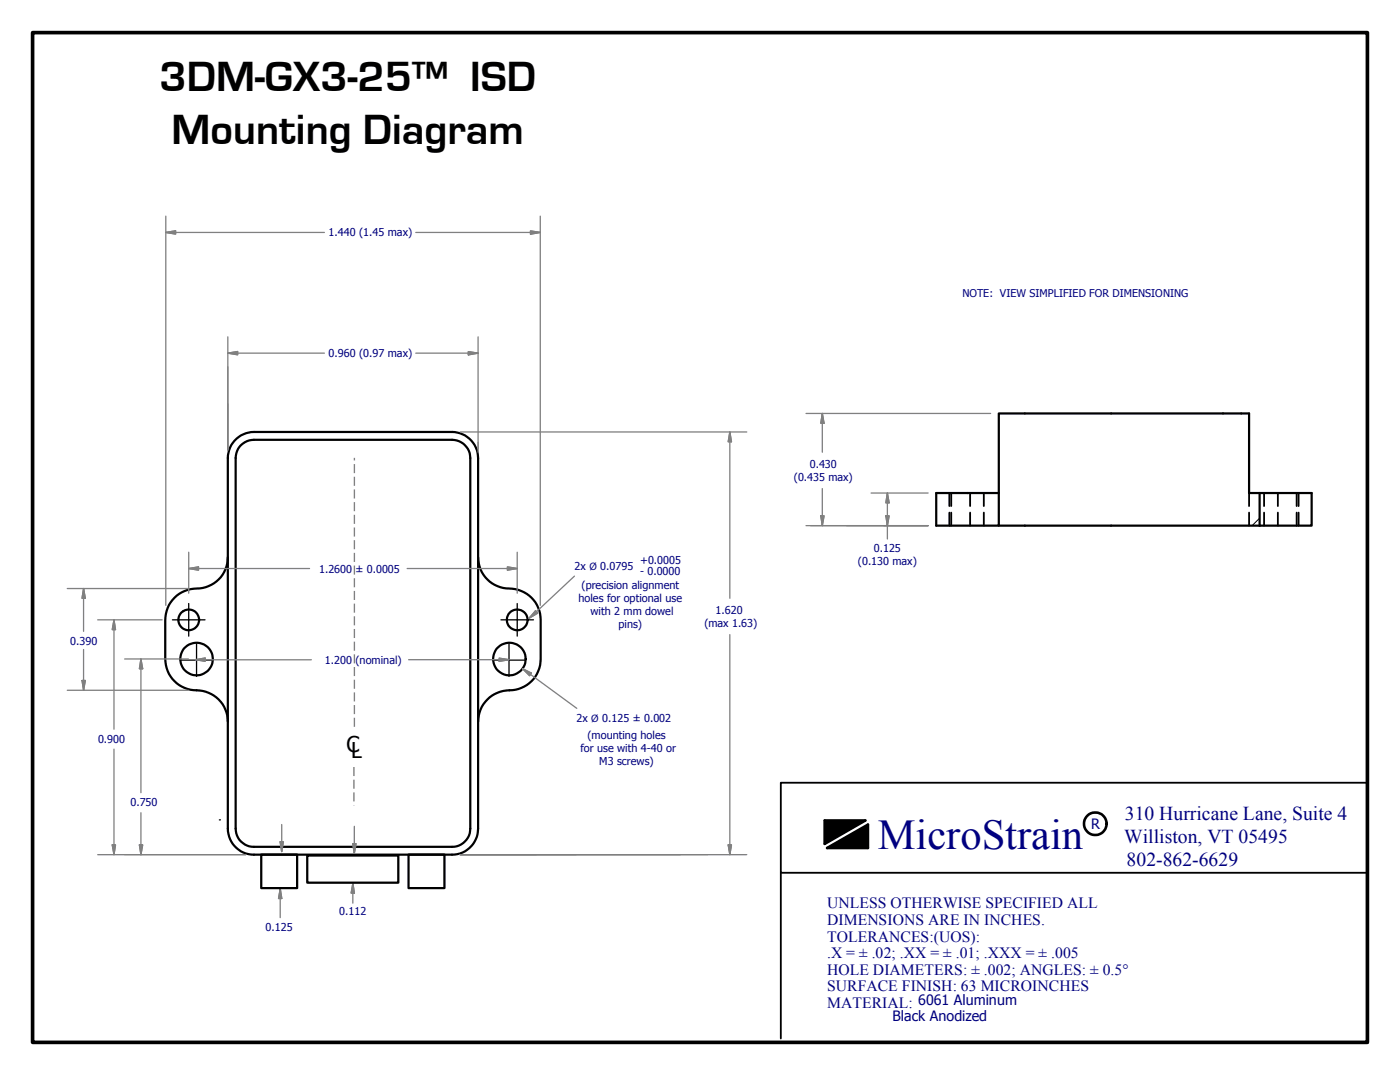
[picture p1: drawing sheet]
<svg xmlns="http://www.w3.org/2000/svg" width="273mm" height="209mm" viewBox="0 0 273 209" stroke-linecap="round" stroke-linejoin="round" font-family="sans-serif">
<!-- layer: Layer 1 -->
<g fill="none" stroke="#000" stroke-width=".43">
<path d="M45.7 85.8a5.2 5.2 0 0 1 3.8-1.7h38.6a5.1 5.1 0 0 1 5.1 5.1v72.1a5.1 5.1 0 0 1-5.1 5.1h-38.6a5.1 5.1 0 0 1-5.1-5.1v-72.1l.4-2.1zM47 86.7l1.1-.8 1.4-.3h38.6a3.6 3.6 0 0 1 3.5 3.6v72.1a3.6 3.6 0 0 1-3.5 3.6h-38.6a3.5 3.5 0 0 1-3.6-3.6v-72.1l.3-1.4zM194.6 96h-12.2v6.3h12.2v-21.8h48.8v15.5h2M245.4 96h10.2v6.3h-10.2M245.4 96v6.3M44.4 108.5a6.2 6.2 0 0 1-6.7 6.1 6.1 6.1 0 0 0-5.5 6.1v7.6a6.2 6.2 0 0 0 6.7 6.1 6.1 6.1 0 0 1 5.5 6.1M93.2 108.5a6.2 6.2 0 0 0 6.7 6.1 6.1 6.1 0 0 1 5.5 6.1v7.6a6.2 6.2 0 0 1-6.7 6.1 6.1 6.1 0 0 0-5.5 6.1M194.6 102.3h50.8"/>
<circle cx="36.8" cy="120.7" r="2.02"/>
<circle cx="38.3" cy="128.3" r="3.2"/>
<circle cx="99.3" cy="128.3" r="3.2"/>
<circle cx="100.8" cy="120.7" r="2.02"/>
</g>
<g fill="none" stroke="#000" stroke-width=".36">
<path d="M185 96v2.5M185 99.8v2.5M185.3 96v2.5M185.3 99.8v2.5M189 96v2.5M189 99.8v2.5M191.7 96v2.5M191.7 99.8v2.5M243.4 96v2.5M243.4 99.8v2.5M246.3 96v2.5M246.3 99.8v2.5"/>
<path d="M249 96v2.5M249 99.8v2.5M252.7 96v2.5M252.7 99.8v2.5M253 96v2.5M253 99.8v2.5"/>
</g>
<path d="M160.7 159.7h7.9l-7.9 4.6zM161.2 165.1l7.9-4.6v4.6z" fill="#000"/>
<path d="M245.4 100.9l-1.4 1.4M160.7 159.7h7.9l-7.9 4.6zM161.2 165.1l7.9-4.6v4.6z" fill="none" stroke="#000" stroke-width=".19"/>
<path d="M6.3 6.3h260.1v196.6h-260.1z" fill="none" stroke="#000" stroke-width=".71"/>
<g fill="none" stroke="#000" stroke-width=".51">
<path d="M160.7 159.7h7.9l-7.9 4.6zM266.4 156v46.9h-182.3M161.2 165.1l7.9-4.6v4.6z"/>
<circle cx="213.4" cy="160.4" r="2.2"/>
</g>
<path d="M44.4 71.4v16.2M44.4 68.8h1.9" fill="none" stroke="#808080" stroke-width=".25"/>
<path d="M44.4 68.8l1.9-.4v.7z" fill="#808080"/>
<path d="M44.4 65.6v22M44.4 68.8l1.9-.4v.7zM46.3 68.8h16.9M91.3 68.8h1.9" fill="none" stroke="#808080" stroke-width=".25"/>
<path d="M91.3 68.5l1.9 .3-1.9 .3z" fill="#808080"/>
<path d="M32.3 45.3h1.9M81 68.8h10.3M91.3 68.5l1.9 .3-1.9 .3zM93.2 65.6v22.5" fill="none" stroke="#808080" stroke-width=".25"/>
<path d="M32.3 45.3l1.9-.4v.7z" fill="#808080"/>
<path d="M32.3 42.1v75.8M32.3 45.3l1.9-.4v.7zM33.6 45.3h29.6M103.4 45.3h1.9" fill="none" stroke="#808080" stroke-width=".25"/>
<path d="M103.4 45l1.9 .3-1.9 .3z" fill="#808080"/>
<path d="M81 45.3h23M103.4 45l1.9 .3-1.9 .3zM105.3 42.1v75.8M89.7 166.4h22.6M142.2 164.5v1.9" fill="none" stroke="#808080" stroke-width=".25"/>
<path d="M42.7 159.6h.3" fill="none" stroke="#000" stroke-width=".25"/>
<path d="M141.9 164.5h.6l-.3 1.9z" fill="#808080"/>
<path d="M142.2 84.1v1.9M141.9 164.5h.6l-.3 1.9z" fill="none" stroke="#808080" stroke-width=".25"/>
<path d="M142.2 84.1l.3 1.9h-.6z" fill="#808080"/>
<path d="M89.7 84.1h55.8M142.2 86v30.5M142.2 84.1l.3 1.9h-.6zM172.9 100.4v1.9M142.2 123.6v40.9M89.7 166.4h55.8" fill="none" stroke="#808080" stroke-width=".25"/>
<path d="M172.6 100.4h.6l-.3 1.9z" fill="#808080"/>
<path d="M172.9 96v1.9M172.6 100.4h.6l-.3 1.9z" fill="none" stroke="#808080" stroke-width=".25"/>
<path d="M172.9 96l.3 1.9h-.6z" fill="#808080"/>
<path d="M169.7 96h11.1M172.9 96l.3 1.9h-.6zM172.9 97.9v2.5M158 102.3h22.8M160.2 100.4v1.9" fill="none" stroke="#808080" stroke-width=".25"/>
<path d="M159.9 100.4h.7l-.4 1.9z" fill="#808080"/>
<path d="M160.2 80.5v1.9M159.9 100.4h.7l-.4 1.9z" fill="none" stroke="#808080" stroke-width=".25"/>
<path d="M160.2 80.5l.4 1.9h-.7z" fill="#808080"/>
<path d="M157.1 80.5h35.9M160.2 80.5l.4 1.9h-.7zM160.2 82.4v5.6M160.2 95.1v5.3M157.1 102.3h23.7M54.9 163.9v1.9" fill="none" stroke="#808080" stroke-width=".25"/>
<path d="M54.6 163.9h.6l-.3 1.9z" fill="#808080"/>
<path d="M104.5 119.1l-1.4 1.3M54.6 163.9h.6l-.3 1.9zM54.9 160.5v4.3" fill="none" stroke="#808080" stroke-width=".25"/>
<path d="M104.4 118.9l.4 .5-1.7 1z" fill="#808080"/>
<path d="M104.4 118.9l.4 .5-1.7 1zM111.9 112.2l-8 7.5M54.6 173v1.9" fill="none" stroke="#808080" stroke-width=".25"/>
<path d="M54.6 173l.3 1.9h-.6z" fill="#808080"/>
<path d="M54.6 174.1v4.6M54.6 173l.3 1.9h-.6zM69 164.3v1.9" fill="none" stroke="#808080" stroke-width=".25"/>
<path d="M68.7 164.3h.7l-.4 1.9z" fill="#808080"/>
<path d="M68.7 164.3h.7l-.4 1.9zM68.8 172v1.9M69 160.9v4.2" fill="none" stroke="#808080" stroke-width=".25"/>
<path d="M68.8 172l.3 1.9h-.7z" fill="#808080"/>
<path d="M172.9 101.1v3.8M27.5 164.5v1.9M68.8 173v2.8M68.8 172l.3 1.9h-.7z" fill="none" stroke="#808080" stroke-width=".25"/>
<path d="M36.8 117.5v6.4M100.8 117.5v6.4M33.6 120.7h6.3M35.1 128.5h6.4M38.3 125.3v6.4M96 128.5h6.4M97.6 120.7h6.4M99.2 125.3v6.4" fill="none" stroke="#000" stroke-width=".25"/>
<path d="M27.2 164.5h.6l-.3 1.9z" fill="#808080"/>
<path d="M27.5 128.3v1.9M27.2 164.5h.6l-.3 1.9z" fill="none" stroke="#808080" stroke-width=".25"/>
<path d="M27.5 128.3l.3 1.9h-.6z" fill="#808080"/>
<path d="M24.3 128.3h12.4M27.5 128.3l.3 1.9h-.6zM27.5 130.2v24.1M27.5 158.2v6.3M22.2 164.5v1.9M24.3 166.4h23.6" fill="none" stroke="#808080" stroke-width=".25"/>
<path d="M21.9 164.5h.6l-.3 1.9z" fill="#808080"/>
<path d="M22.2 120.7v1.9M21.9 164.5h.6l-.3 1.9z" fill="none" stroke="#808080" stroke-width=".25"/>
<path d="M22.2 120.7l.3 1.9h-.6z" fill="#808080"/>
<path d="M19 120.7h12.6M22.2 120.7l.3 1.9h-.6zM22.2 122.6v19.4M101.8 130.2l1.6 1.1M22.2 145.9v18.6M19 166.4h28.9" fill="none" stroke="#808080" stroke-width=".25"/>
<path d="M101.8 130.2l1.7 .8-.3 .6z" fill="#808080"/>
<path d="M36.8 110.7h1.9M101.8 130.2l1.7 .8-.3 .6zM103.4 131.3l9 6.6" fill="none" stroke="#808080" stroke-width=".25"/>
<path d="M36.8 110.7l1.9-.3v.6z" fill="#808080"/>
<path d="M36.8 110.7l1.9-.3v.6zM98.9 110.7h1.9" fill="none" stroke="#808080" stroke-width=".25"/>
<path d="M98.9 110.4l1.9 .3-1.9 .3z" fill="#808080"/>
<path d="M36.8 107.5v8M38.7 110.7h21.6M79.3 110.7h19.6M98.9 110.4l1.9 .3-1.9 .3zM100.8 107.5v8M16.3 132.5v1.9M38.7 128.5h22" fill="none" stroke="#808080" stroke-width=".25"/>
<path d="M16 132.5h.6l-.3 1.9z" fill="#808080"/>
<path d="M16.3 114.6v1.9M16 132.5h.6l-.3 1.9z" fill="none" stroke="#808080" stroke-width=".25"/>
<path d="M16.3 114.6l.3 1.9h-.6z" fill="#808080"/>
<path d="M13.1 114.6h23.6M16.3 114.6l.3 1.9h-.6zM16.3 116.5v6.4M13.1 134.4h23.6M16.3 126.4v6.1M38.1 128.4h1.9" fill="none" stroke="#808080" stroke-width=".25"/>
<path d="M38.1 128.4l1.9-.3v.7z" fill="#808080"/>
<path d="M38.1 128.4l1.9-.3v.7zM97.3 128.4h1.9" fill="none" stroke="#808080" stroke-width=".25"/>
<path d="M97.3 128.1l1.9 .3-1.9 .4z" fill="#808080"/>
<path d="M79.6 128.4h17.7M97.3 128.1l1.9 .3-1.9 .4z" fill="none" stroke="#808080" stroke-width=".25"/>
<path d="M50.9 166.4h7v6.5h-7zM59.9 166.6h17.7v5.3h-17.7zM79.6 166.4h7v6.5h-7z" fill="none" stroke="#000" stroke-width=".43"/>
<path d="M69 149.3v7.5M69.1 141.5v-52.4" fill="none" stroke="#808080" stroke-width=".26" stroke-dasharray="1.8 .7 1.8 .7 1.8 .7" stroke-linecap="butt"/>
<path d="M266.4 152.4h-114.3v17.5h114.3M152.1 169.9v32.3" fill="none" stroke="#000" stroke-width=".36"/>
<g font-size="8.5">
<text x="31.1" y="17.8">3DM-GX3-25™ ISD</text>
<text x="33.4" y="28">Mounting Diagram</text>
</g>
<text font-size="8.3" fill="#000080" x="171" y="165.4">MicroStrain</text>
<g font-size="4.2">
<text x="67.5" y="146.4">C</text>
<text x="68.4" y="147.6">L</text>
</g>
<g font-size="3.8" fill="#000080">
<text x="219.2" y="159.6">310 Hurricane Lane, Suite 4</text>
<text x="219.1" y="164.1">Williston, VT 05495</text>
<text x="219.5" y="168.7">802-862-6629</text>
</g>
<g font-size="3.1" fill="#000080">
<text x="161.2" y="176.9">UNLESS OTHERWISE SPECIFIED ALL</text>
<text x="161.2" y="183.3">TOLERANCES:(UOS):</text>
<text x="161.2" y="180.1">DIMENSIONS ARE IN INCHES.</text>
<text x="161.2" y="189.7">HOLE DIAMETERS: ± .002; ANGLES: ± 0.5°</text>
<text x="161.2" y="186.5">.X = ± .02; .XX = ± .01; .XXX = ± .005</text>
<text x="161.2" y="196.2">MATERIAL: 6061 Aluminum</text>
<text x="161.2" y="193">SURFACE FINISH: 63 MICROINCHES</text>
</g>
<g font-size="2.8" fill="#000080">
<text x="212.6" y="161.4">R</text>
<text x="173.9" y="198.9">Black Anodized</text>
</g>
<g font-size="2.1" fill="#000080">
<text x="64" y="46">1.440 (1.45 max)</text>
<text x="187.5" y="57.9">NOTE: VIEW SIMPLIFIED FOR DIMENSIONING</text>
<text x="64" y="69.5">0.960 (0.97 max)</text>
<text x="154.7" y="93.7">(0.435 max)</text>
<text x="157.8" y="91.1">0.430</text>
<text x="170.3" y="107.5">0.125</text>
<text x="62.2" y="111.5">1.2600 ± 0.0005</text>
<text x="112" y="111">2x Ø 0.0795</text>
<text x="124.7" y="109.8">+0.0005</text>
<text x="124.7" y="112">- 0.0000</text>
<text x="167.2" y="110.1">(0.130 max)</text>
<text x="112.7" y="117.2">holes for optional use</text>
<text x="113.3" y="114.7">(precision alignment</text>
<text x="115.1" y="119.8">with 2 mm dowel</text>
<text x="139.4" y="119.6">1.620</text>
<text x="13.7" y="125.6">0.390</text>
<text x="120.5" y="122.3">pins)</text>
<text x="137.2" y="122.1">(max 1.63)</text>
<text x="63.3" y="129.2">1.200 (nominal)</text>
<text x="112.3" y="140.5">2x Ø 0.125 ± 0.002</text>
<text x="114.5" y="143.8">(mounting holes</text>
<text x="19.1" y="144.7">0.900</text>
<text x="113.1" y="146.4">for use with 4-40 or</text>
<text x="116.8" y="148.9">M3 screws)</text>
<text x="25.4" y="157">0.750</text>
<text x="66.1" y="178">0.112</text>
<text x="51.8" y="181.2">0.125</text>
</g>
</svg>
